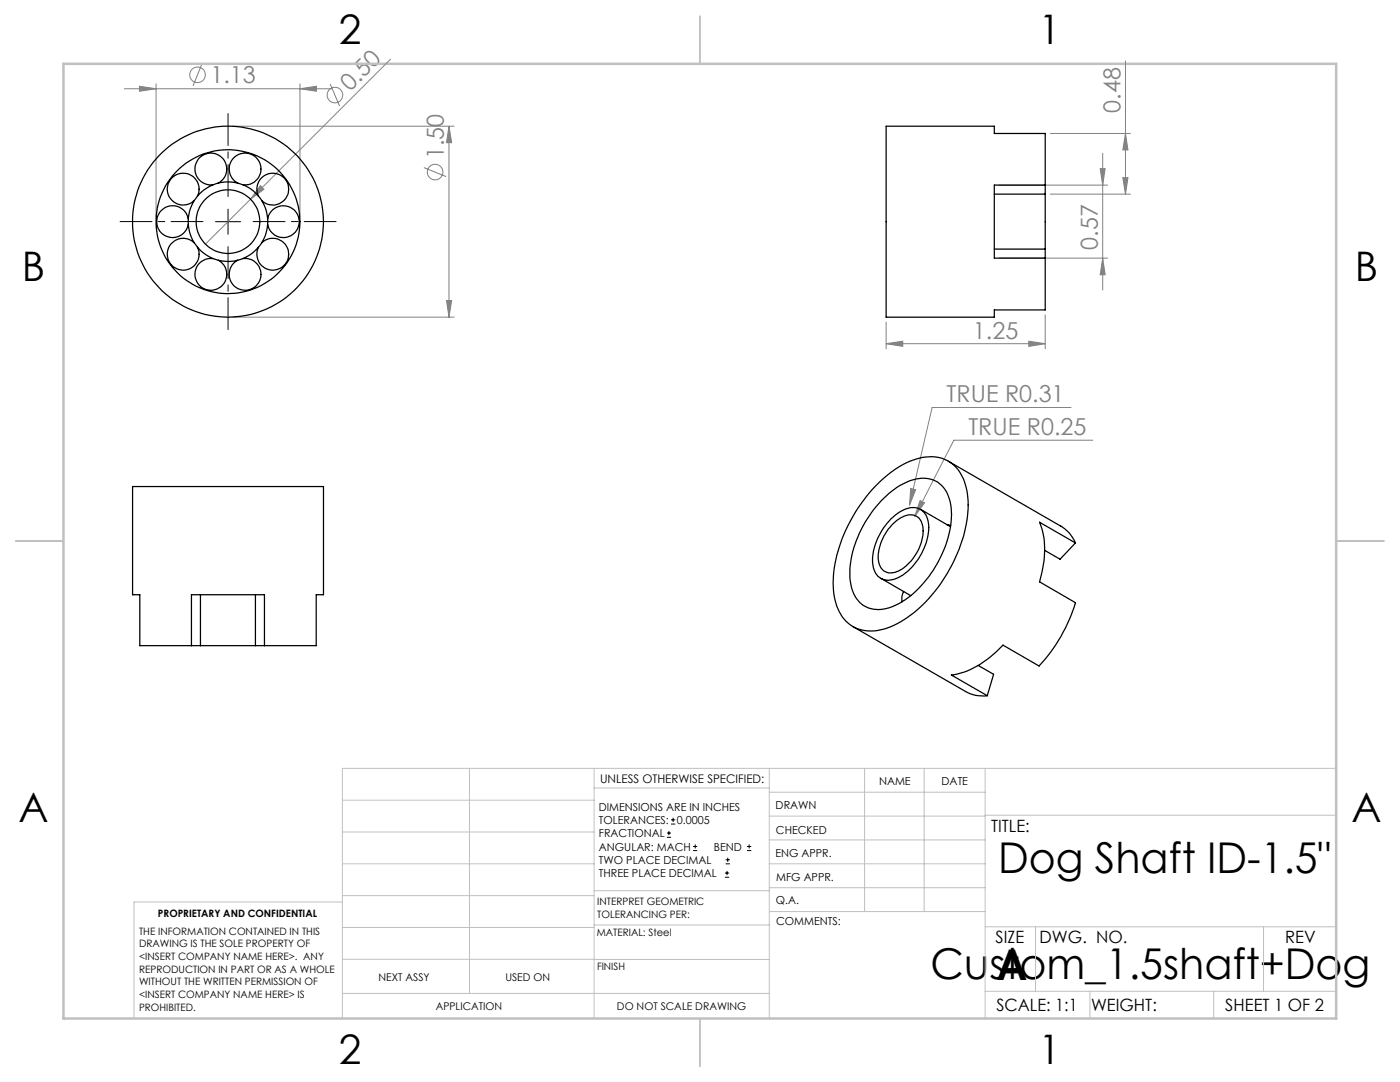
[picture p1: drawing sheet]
<svg xmlns="http://www.w3.org/2000/svg" width="279mm" height="216mm" viewBox="0 0 279 216" stroke-linecap="round" stroke-linejoin="round" font-family="sans-serif">
<g fill="none" stroke="#808080" stroke-width=".2">
<path d="M24.8 17.7h41.4M27.8 17.2l3.4 .5-3.4 .5zM31.2 16.7v26.5M40.3 12.7l-1.8 4.4M59.9 17.7l3.2-.5v1zM59.9 16.7v26.5M65.9 16.8l1.9 4.4M77.9 11.8l-27.9 28M224.6 12.2v26.5M46.5 25.2h44.1M50 39.8l-9 8.9M52 37l.7 .8-2.7 2z"/>
<path d="M84.6 33.4l4.4 1.8M89.6 25.2l.5 3.3h-1zM89.6 25.2v38.1M199.5 36.9h21.6M209.6 38.7h16M209.6 26.6h16M219.6 33.7h1l-.5 3.2zM220.1 30.6v27.3M224.1 35.5h1l-.5 3.2zM224.6 26.6l.5 3.3h-1zM89.1 60h1l-.5 3.3zM199.5 51.5h21.6"/>
<path d="M220.1 51.5l.5 3.3h-1zM46.5 63.3h44.1M176.8 68.6l3.4-.5v1zM176.8 64.3v5.3M176.8 68.6h31.8M205.3 68.1l3.3 .5-3.3 .5zM208.6 62.8v6.8M181.8 97.5l.9 .2-1.2 3.1zM183.6 99.9l.9 .4-1.9 2.7zM213.7 81.3h-27.7l-4.5 19.5M218.1 87.8h-27.7l-7.8 15.2"/>
<circle cx="39.4" cy="14.9" r="1.56"/>
<circle cx="66.8" cy="19" r="1.55"/>
<circle cx="86.8" cy="34.3" r="1.56"/>
</g>
<g fill="none" stroke="#000" stroke-width=".2">
<path d="M43 44.2h5M45.5 41.7v5M133.1 167.1h.8M133.1 166.2h.8M133.5 165.8v.9M133.9 164.4h.9M133.9 163.6h.9M134.3 163.2v.8M138.3 169.7h.8M138.3 168.9h.8M138.7 168.5v.8M144.7 175h.8"/>
<path d="M144.7 174.2h.8M144.8 172.4h.9M144.8 171.6h.9M145.1 173.8v.8M145.2 171.1v.9M149.1 169.7h.8M149.1 168.9h.8M149.5 168.5v.8"/>
</g>
<path d="M45.5 39.2v-16.5M40.5 44.2h-16.5M45.5 49.2v16.6M50.5 44.2h16.6" fill="none" stroke="#000" stroke-width=".2" stroke-dasharray="15.2 1.3 1.3 1.3" stroke-dashoffset="8.9"/>
<g fill="none" stroke="#c0c0c0" stroke-width=".2">
<path d="M68.3 159.7h50.3M93.7 153.3v44.9M118.6 153.3v49.9M118.6 157.2h34.9M153.5 153.3v49.9M153.5 158.1h43.1M172.5 153.3v28.6M184.4 153.3v28.6M196.6 153.3v49.9M266.7 153.3h-198.4v49.9M68.3 178.7h50.3M68.3 172.4h50.3"/>
<path d="M68.3 166h50.3M68.3 180h-41.6v23.2M118.6 177.7h35M153.5 167.6h43.1M153.5 162.8h43.1M153.5 172.4h43.1M153.5 177.1h43.1M196.6 162.7h70.1M68.3 198.2h85.2M68.3 191.4l85.2 .1M68.3 185.1h50.3M118.6 184.6h35"/>
<path d="M153.6 181.9h43M196.6 197.8h70.1M196.6 184.9h70.1M206.7 184.9v12.9M217.5 197.8v5.4M242.2 197.8v5.4M252.2 184.9v12.9"/>
</g>
<path d="M139.7 3.2v9.5M3.1 107.9h9.6M266.7 107.9h9.5M139.7 203.2v9.6" fill="none" stroke="#c0c0c0" stroke-width=".25"/>
<path d="M12.7 12.7h254v190.5h-254z" fill="none" stroke="#c0c0c0" stroke-width=".5"/>
<g fill="#808080">
<path d="M52 37l.7 .8-2.7 2z"/>
<path d="M27.8 17.2l3.4 .5-3.4 .5zM59.9 17.7l3.2-.5v1zM176.8 68.6l3.4-.5v1zM205.3 68.1l3.3 .5-3.3 .5zM181.8 97.5l-.3 3.3 1.2-3.1zM183.6 99.9l-1 3.1 1.9-2.7z"/>
<path d="M224.1 35.5h1l-.5 3.2zM224.6 26.6l.5 3.3h-1z"/>
<path d="M89.6 25.2l.5 3.3h-1zM89.1 60h1l-.5 3.3zM219.6 33.7h1l-.5 3.2zM220.1 51.5l.5 3.3h-1z"/>
</g>
<g fill="none" stroke="#000" stroke-width=".25">
<path d="M39.4 39.2a3.2 3.2 0 0 0-2.6-4.7 3.2 3.2 0 0 0-3.2 4.3 3.2 3.2 0 0 0 5.2 1.2M43.6 36.5a3.2 3.2 0 0 0 .5-5.2 3.2 3.2 0 0 0-5 1.5 3.2 3.2 0 0 0 3.4 4.1M47.4 36.5a3.2 3.2 0 0 1-.5-5.2 3.2 3.2 0 0 1 5 1.5 3.2 3.2 0 0 1-3.4 4.1M51.6 39.2a3.2 3.2 0 0 1 2.6-4.7 3.2 3.2 0 0 1 3.2 4.3 3.2 3.2 0 0 1-5.2 1.2M198.4 38.7h10.2M208.6 36.9h-10.2v14.6h10.2M208.6 36.9v-10.3h-10.2v-1.4h-21.6v38.1h21.6v-1.5h10.2v-10.3M208.6 38.7v11M208.6 36.9v1.8M37.6 43.7a3.2 3.2 0 0 0-4.9-2.1 3.2 3.2 0 0 0 0 5.3 3.2 3.2 0 0 0 4.9-2.1M38.8 48.5a3.2 3.2 0 0 0-5.2 1.2 3.2 3.2 0 0 0 3.2 4.2 3.2 3.2 0 0 0 2.6-4.6M42.5 51.6a3.2 3.2 0 0 0-3.4 4 3.2 3.2 0 0 0 5 1.6 3.2 3.2 0 0 0-.5-5.3"/>
<path d="M48.5 51.6a3.2 3.2 0 0 1 3.4 4 3.2 3.2 0 0 1-5 1.6 3.2 3.2 0 0 1 .5-5.3M52.2 48.5a3.2 3.2 0 0 1 5.2 1.2 3.2 3.2 0 0 1-3.2 4.2 3.2 3.2 0 0 1-2.6-4.6M53.4 43.7a3.2 3.2 0 0 1 4.9-2.1 3.2 3.2 0 0 1 0 5.3 3.2 3.2 0 0 1-4.9-2.1M198.4 49.7h10.2M208.6 49.7v1.8M174.7 97a16.9 16.9 0 0 1 10.6-5.8 6.9 6.9 0 0 1 7.4 5.5 20.5 20.5 0 0 1-1.3 12.9 29.1 29.1 0 0 1-12.3 14.8 9.3 9.3 0 0 1-8.6 .8 9.1 9.1 0 0 1-4.2-8.2 29.1 29.1 0 0 1 7.8-19.4zM175.8 100a12.6 12.6 0 0 1 8.6-4.6 5.4 5.4 0 0 1 5.3 4.9 18.7 18.7 0 0 1-3 12.8 17.6 17.6 0 0 1-9.8 8.3 5.5 5.5 0 0 1-7.1-4.9 19.6 19.6 0 0 1 4.1-14.2zM189.3 92l22.4 13a7 7 0 0 1 2.9 3.3M40 118.7v10.1M51 118.7v10.1M175.8 115.4l6 3.5M177.8 103.5a6.3 6.3 0 0 1 5.2-2.1 3.6 3.6 0 0 1 2.3 3.9 11.8 11.8 0 0 1-6.7 10.2 3.1 3.1 0 0 1-4.4-2.6 11.8 11.8 0 0 1 3.6-9.4z"/>
<path d="M177.9 104.8a5.3 5.3 0 0 1 4.3-2 2.83 2.83 0 0 1 2 3.1 9.6 9.6 0 0 1-5.2 8.2 2.49 2.49 0 0 1-3.7-2.2 9.3 9.3 0 0 1 2.6-7.1zM180.3 118l-.3 1.1v1M183.7 101.6l6 3.5M188.9 104.7l.8 .2M214.6 108.3l-7.1-4.1a17.6 17.6 0 0 1 0 11.9l7.1 4.2a31.5 31.5 0 0 1-7.2 12.6l-7.2-4.2a17.7 17.7 0 0 1-10.3 6l7.1 4.1M214.6 108.3l-3 3.3-3.1-1.8M38.2 128.8h-10.3v-10.1h-1.4v-21.6h38.1v21.6h-1.5v10.1h-10.3M38.2 128.8v-10.1h14.6v10.1M38.2 128.8h1.8M40 128.8h11M51 128.8h1.8M170.2 125l22.5 13a6.7 6.7 0 0 0 4.3 .8"/>
<path d="M195.2 132.8l3.1 1.7-1.3 4.3"/>
<circle cx="45.5" cy="44.2" r="7.9"/>
<circle cx="45.5" cy="44.2" r="6.4"/>
<circle cx="45.5" cy="44.2" r="19"/>
<circle cx="45.5" cy="44.2" r="14.3"/>
</g>
<g font-size="8.5">
<text x="199.2" y="174.2">Dog Shaft ID-1.5&quot;</text>
<text x="185.7" y="195.4">Custom_1.5shaft+Dog</text>
<text x="198.9" y="195.5">A</text>
</g>
<g font-size="8.1">
<text x="67.6" y="8.9">2</text>
<text x="207.3" y="8.9">1</text>
<text x="4.4" y="56.1">B</text>
<text x="270.4" y="56.1">B</text>
<text x="3.7" y="164.1">A</text>
<text x="269.7" y="164.1">A</text>
<text x="67.6" y="212.4">2</text>
<text x="207.3" y="212.4">1</text>
</g>
<g font-size="4.7" fill="#808080">
<text x="42" y="16.6">1.13</text>
<text x="69.9" y="18.3" transform="rotate(-45 69.9 18.3)">0.50</text>
<text x="223.6" y="22.5" transform="rotate(-90 223.6 22.5)">0.48</text>
<text x="88.6" y="31.8" transform="rotate(-90 88.6 31.8)">1.50</text>
<text x="219.1" y="49.8" transform="rotate(-90 219.1 49.8)">0.57</text>
<text x="194.2" y="67.6">1.25</text>
<text x="188.9" y="80.3">TRUE R0.31</text>
<text x="193.3" y="86.8">TRUE R0.25</text>
</g>
<g font-size="3.4">
<text x="197.8" y="166">TITLE:</text>
<text x="198.7" y="188.1">SIZE</text>
<text x="207.5" y="188.1">DWG. NO.</text>
<text x="256.5" y="188.2">REV</text>
<text x="198.8" y="201.7">SCALE: 1:1</text>
<text x="217.7" y="201.8">WEIGHT:</text>
<text x="244.5" y="201.7">SHEET 1 OF 2</text>
</g>
<text font-size="2.4" x="119.8" y="156.2">UNLESS OTHERWISE SPECIFIED:</text>
<g font-size="2.2">
<text x="119.5" y="161.8">DIMENSIONS ARE IN INCHES</text>
<text x="154.8" y="161.4">DRAWN</text>
<text x="175.4" y="156.6">NAME</text>
<text x="187.9" y="156.7">DATE</text>
<text x="119.5" y="167.1">FRACTIONAL</text>
<text x="119.5" y="164.4">TOLERANCES:</text>
<text x="135.1" y="164.4">0.0005</text>
<text x="154.9" y="166.3">CHECKED</text>
<text x="119.5" y="169.7">ANGULAR: MACH</text>
<text x="119.5" y="172.4">TWO PLACE DECIMAL</text>
<text x="142.5" y="169.7">BEND</text>
<text x="154.8" y="171">ENG APPR.</text>
<text x="119.5" y="175">THREE PLACE DECIMAL</text>
<text x="154.9" y="175.7">MFG APPR.</text>
<text x="154.9" y="180.4">Q.A.</text>
<text x="154.9" y="184.6">COMMENTS:</text>
</g>
<g font-size="2.1">
<text x="75.5" y="195.7">NEXT ASSY</text>
<text x="100.9" y="195.7">USED ON</text>
<text x="86.9" y="201.5">APPLICATION</text>
<text x="123.1" y="201.6">DO NOT SCALE DRAWING</text>
</g>
<g font-size="2">
<text x="31.5" y="182.9">PROPRIETARY AND CONFIDENTIAL</text>
<text x="119.2" y="180.6">INTERPRET GEOMETRIC</text>
<text x="119.2" y="183.1">TOLERANCING PER:</text>
<text x="27.8" y="186.5">THE INFORMATION CONTAINED IN THIS</text>
<text x="27.8" y="189">DRAWING IS THE SOLE PROPERTY OF</text>
<text x="27.8" y="191.6">&lt;INSERT COMPANY NAME HERE&gt;. ANY</text>
<text x="119.1" y="186.7">MATERIAL: Steel</text>
<text x="27.8" y="194.1">REPRODUCTION IN PART OR AS A WHOLE</text>
<text x="27.8" y="196.6">WITHOUT THE WRITTEN PERMISSION OF</text>
<text x="119.1" y="193.5">FINISH</text>
<text x="27.8" y="199.1">&lt;INSERT COMPANY NAME HERE&gt; IS</text>
<text x="27.8" y="201.7">PROHIBITED.</text>
</g>
</svg>
